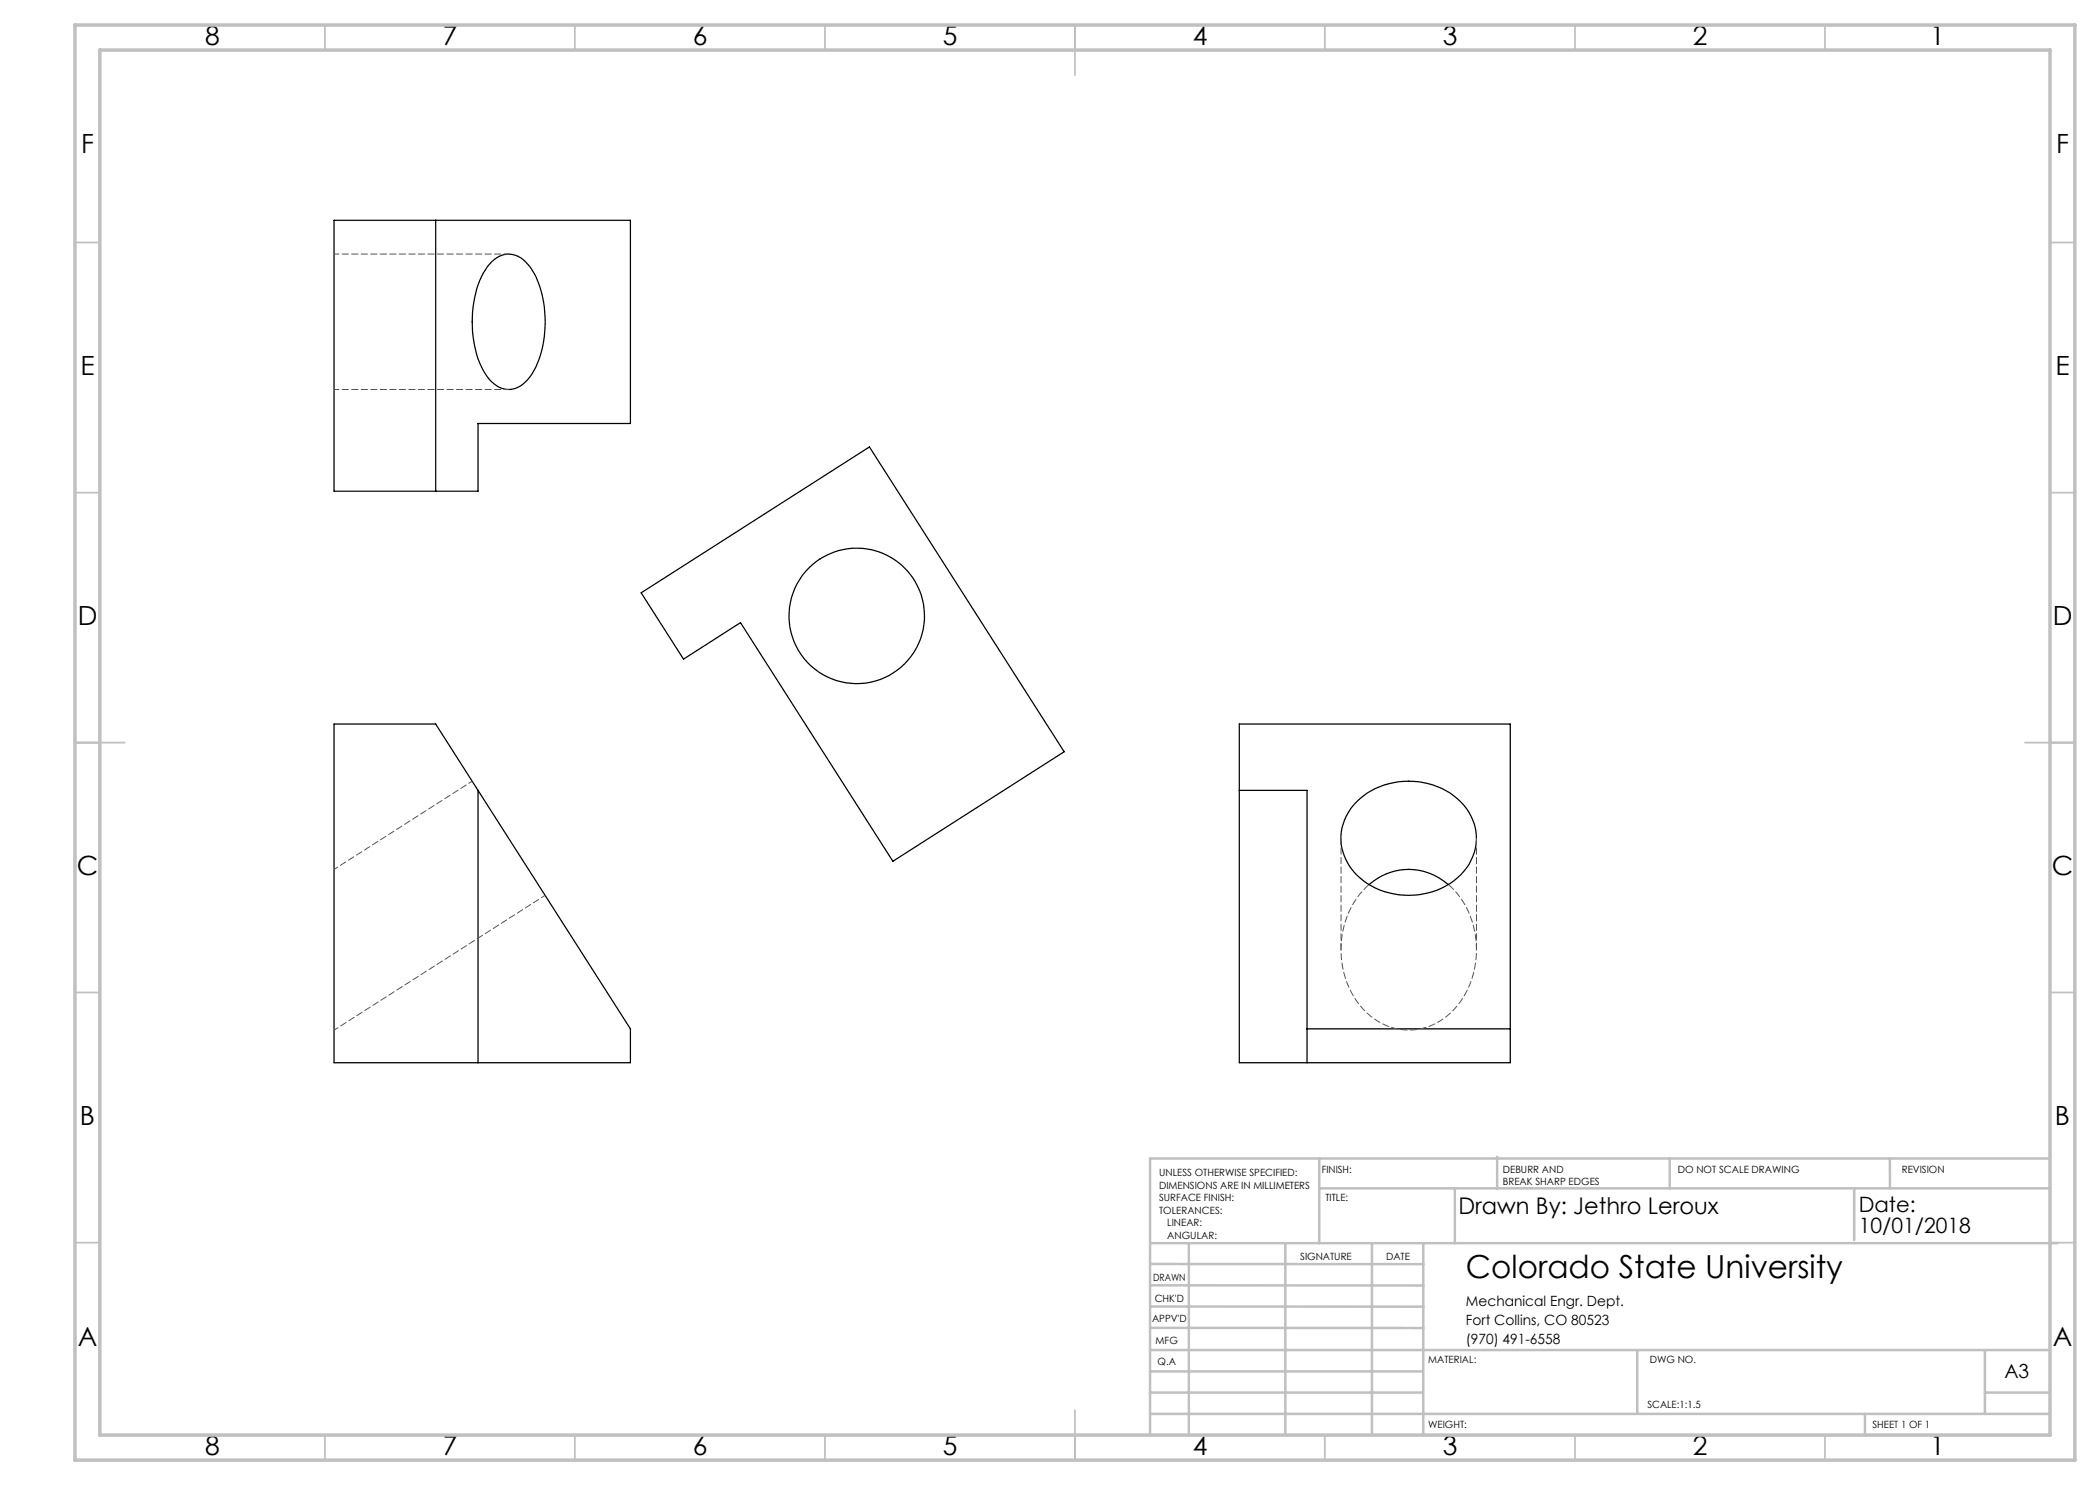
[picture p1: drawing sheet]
<svg xmlns="http://www.w3.org/2000/svg" width="420mm" height="297mm" viewBox="0 0 420 297" stroke-linecap="round" stroke-linejoin="round" font-family="sans-serif">
<g fill="none" stroke="#c0c0c0" stroke-width=".35">
<path d="M65 5v5M115 5v5M165 5v5M215 5v10M265 5v5M315 5v5M365 5v5M15 48.5h5M410 48.5h5M15 98.5h5M410 98.5h5M15 148.5h10"/>
<path d="M405 148.5h10M15 198.5h5M410 198.5h5M15 248.5h5M410 248.5h5M65 287v5M115 287v5M165 287v5M215 282v10M265 287v5M315 287v5M365 287v5"/>
</g>
<g fill="none" stroke="#c0c0c0" stroke-width=".5">
<path d="M263.8 231.7v16.9M263.8 237.7h146.2M291 237.7v10.9M299.4 231.3v6.4M333.9 231.7v6M370.8 237.7v10.3M378 231.7v6M410 231.7h-180v55.2M230.1 248.6h181.4M230.1 257.1h54.6M230.1 252.8h54.6M237.8 248.8v38.2"/>
<path d="M257.1 248.6v38.2M274.4 248.8v38.2M284.7 248.6v38.2M230 278.5h54.6M230 274.3h54.6M230 270h180M230 265.6h54.7M230.1 261.3h54.6M327.4 270v12.8M397 278.5h13M397 270v12.8M230 282.8h180"/>
<path d="M373 282.8v4.2"/>
</g>
<path d="M15 5h400v287h-400zM20 10h390v277h-390z" fill="none" stroke="#c0c0c0" stroke-width=".7"/>
<g fill="none" stroke="#000" stroke-width=".25">
<path d="M66.8 44.1h59.3v40.6h-30.5v13.5h-28.8zM87.1 44.1v54.1M98.4 52.3a4.6 4.6 0 0 1 7.1 .5 18.2 18.2 0 0 1 3.5 11.6 18.2 18.2 0 0 1-3.5 11.5 4.7 4.7 0 0 1-7.6 0 18.2 18.2 0 0 1-3.4-12.5 16.5 16.5 0 0 1 3.9-11.1zM128.2 118.6l45.7-29.2 38.9 61-34.2 21.9-30.5-47.8-11.4 7.3zM66.8 144.8h20.3l39 61v6.7h-59.3zM95.6 158.1v54.4M247.9 144.8h54.1v67.7h-54.1zM247.9 158.1h13.5v54.4M271.3 160.4a15.1 15.1 0 0 1 21.4 .6 10.2 10.2 0 0 1-1.9 15.2 15.4 15.4 0 0 1-19.5-1.2 10 10 0 0 1 0-14.6zM273.8 176.9a11.9 11.9 0 0 1 15.9 0M261.4 205.8h40.6"/>
<circle cx="171.3" cy="123.2" r="13.6"/>
</g>
<path d="M94.5 156.2l-27.7 17.7M66.8 206l42.2-26.9" fill="none" stroke="#535353" stroke-width=".2" stroke-dasharray="1.3 .6" stroke-dashoffset=".4"/>
<path d="M101.8 50.8h-35M66.8 77.9h35" fill="none" stroke="#535353" stroke-width=".2" stroke-dasharray="1.3 .6" stroke-dashoffset=".3"/>
<path d="M273.8 176.9a17.9 17.9 0 0 0 .3 26.3 12 12 0 0 0 17.4-2.1 18.1 18.1 0 0 0-1.8-24.2" fill="none" stroke="#535353" stroke-width=".2" stroke-dasharray="1.3 .6" stroke-dashoffset="-.2"/>
<path d="M268.2 167.6v22.3M295.3 189.9v-22.3" fill="none" stroke="#535353" stroke-width=".2" stroke-dasharray="1.3 .6"/>
<text font-size="6.3" x="293.2" y="255.5">Colorado State University</text>
<g font-size="5.3">
<text x="41" y="8.9">8</text>
<text x="88.5" y="8.9">7</text>
<text x="138.5" y="8.9">6</text>
<text x="188.5" y="8.9">5</text>
<text x="238.5" y="8.9">4</text>
<text x="288.5" y="8.9">3</text>
<text x="338.5" y="8.9">2</text>
<text x="386" y="8.9">1</text>
<text x="16.2" y="30.7">F</text>
<text x="411.2" y="30.7">F</text>
<text x="16.1" y="74.9">E</text>
<text x="411.1" y="74.9">E</text>
<text x="15.5" y="124.9">D</text>
<text x="410.5" y="124.9">D</text>
<text x="15.4" y="174.9">C</text>
<text x="410.4" y="174.9">C</text>
<text x="16" y="224.9">B</text>
<text x="411" y="224.9">B</text>
<text x="15.5" y="269.2">A</text>
<text x="410.5" y="269.2">A</text>
<text x="41" y="290.9">8</text>
<text x="88.5" y="290.9">7</text>
<text x="138.5" y="290.9">6</text>
<text x="188.5" y="290.9">5</text>
<text x="238.5" y="290.9">4</text>
<text x="288.5" y="290.9">3</text>
<text x="338.5" y="290.9">2</text>
<text x="386" y="290.9">1</text>
</g>
<text font-size="4.6" x="291.7" y="242.7">Drawn By: Jethro Leroux</text>
<g font-size="4.2">
<text x="371.7" y="242.5">Date:</text>
<text x="371.7" y="246.7">10/01/2018</text>
</g>
<text font-size="3.9" x="400.9" y="275.5">A3</text>
<g font-size="2.8">
<text x="293.2" y="261.1">Mechanical Engr. Dept.</text>
<text x="293.2" y="264.9">Fort Collins, CO 80523</text>
<text x="293.2" y="268.7">(970) 491-6558</text>
</g>
<g font-size="2">
<text x="231.8" y="235.2">UNLESS OTHERWISE SPECIFIED:</text>
<text x="231.8" y="237.7">DIMENSIONS ARE IN MILLIMETERS</text>
<text x="264.4" y="234.6">FINISH:</text>
<text x="300.6" y="234.6">DEBURR AND</text>
<text x="300.6" y="237.1">BREAK SHARP EDGES</text>
<text x="335.6" y="234.6">DO NOT SCALE DRAWING</text>
<text x="380.4" y="234.6">REVISION</text>
<text x="231.8" y="240.2">SURFACE FINISH:</text>
<text x="231.8" y="242.7">TOLERANCES:</text>
<text x="233.4" y="245.2">LINEAR:</text>
<text x="265.1" y="240.2">TITLE:</text>
<text x="233.5" y="247.7">ANGULAR:</text>
<text x="260" y="251.9">SIGNATURE</text>
<text x="277.2" y="251.9">DATE</text>
<text x="230.6" y="256.1">DRAWN</text>
<text x="230.9" y="260.3">CHK'D</text>
<text x="230.4" y="264.4">APPV'D</text>
<text x="231.1" y="268.8">MFG</text>
<text x="231.5" y="273">Q.A</text>
<text x="285.6" y="272.5">MATERIAL:</text>
<text x="330" y="272.5">DWG NO.</text>
<text x="329.5" y="281.7">SCALE:1:1.5</text>
<text x="285.6" y="285.5">WEIGHT:</text>
<text x="374.5" y="285.6">SHEET 1 OF 1</text>
</g>
</svg>
